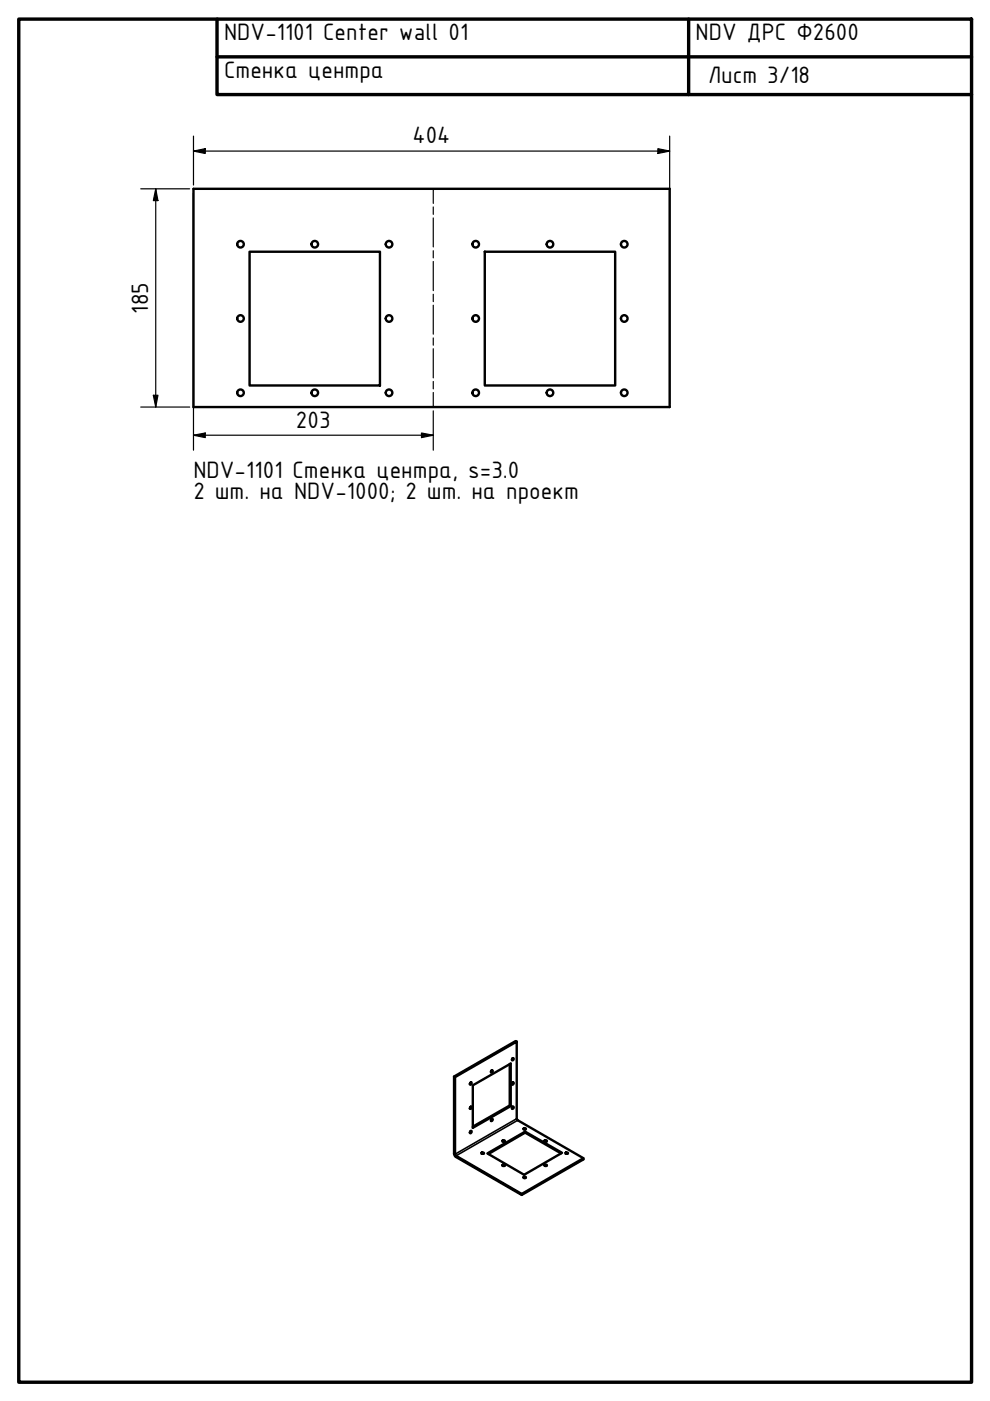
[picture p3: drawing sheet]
<svg xmlns="http://www.w3.org/2000/svg" width="210mm" height="297mm" viewBox="0 0 210 297" stroke-linecap="round" stroke-linejoin="round" font-family="sans-serif">
<!-- layer: Bend Centerline (ISO) -->
<path d="M91.9 40v3.1M91.9 43.9v1.6M91.9 46.2v6.2M91.9 53.2v1.5M91.9 55.4v6.2M91.9 62.4v1.6M91.9 64.7v6.2M91.9 71.7v1.5M91.9 73.9v6.2M91.9 80.9v1.6M91.9 83.2v3.1" fill="none" stroke="#000" stroke-width=".25"/>
<!-- layer: Visible (ISO) -->
<g fill="none" stroke="#000" stroke-width=".51">
<path d="M41 40h101v46.3h-101zM52.9 53.4h27.7v28.3h-27.7zM102.8 53.4h27.6v28.3h-27.6zM96.3 228.2l.2 .2 .1 16.6 14 8.1v.3l-14.2-8.4-.1-.4zM96.5 228.4l13.1-7.6v16.5l14.1 8.3v.2l-13.1 7.6M99.7 239.8h.2a.24 .24 0 0 1 .1 .3 .24 .24 0 0 1-.4 0zM99.7 229.6l.2-.1a.24 .24 0 0 1 .1 .3 .24 .24 0 0 1-.4 0zM99.8 234.7l-.2 .3M99.8 239.8l-.2 .3M99.8 229.5l-.2 .3M99.8 234.6h.1a.24 .24 0 0 1 .1 .4 .24 .24 0 0 1-.4 0zM104.3 226.9h.1a.25 .25 0 0 1 0 .3 .25 .25 0 0 1-.3 .1l.2-.4-.2 .3"/>
<path d="M104.3 237.2h.1a.25 .25 0 0 1 0 .3 .25 .25 0 0 1-.3 .1l.2-.4-.2 .3M108.1 225.6v8.8l.2 .1v-9l-8.1 4.6v9l8.1-4.6M108.1 234.4l-7.9 4.5M108.7 224.4l-.2 .3M108.7 234.7l-.2 .3M108.7 229.5h.1a.22 .22 0 0 1 .1 .3 .22 .22 0 0 1-.4 0l.2-.3-.2 .3M109.6 220.8l-.3-.1-13 7.5M111.1 239.5h.3M111.3 239.9l7.9 4.5-8.1 4.7-7.8-4.6 8-4.6v.2M102.1 244.4a.24 .24 0 0 1 .3-.1 .24 .24 0 0 1 .1 .3h-.4zM102.2 244.6h.3M106.5 247h.1a.24 .24 0 0 1 .3-.1 .24 .24 0 0 1 .1 .3 .29 .29 0 0 1-.3 0 .29 .29 0 0 1-.2-.2z"/>
<path d="M106.6 247.2h.4M106.6 242h.4M111.1 249.8h.3M115.5 247h.5a.23 .23 0 0 1-.3 .2 .23 .23 0 0 1-.2-.2zM115.5 241.8h.5a.24 .24 0 0 1-.3 .3 .24 .24 0 0 1-.2-.3zM115.5 247.2h.4M115.5 242h.4M119 244.5l-7.7-4.4-7.8 4.6M119.9 244.4a.25 .25 0 0 1 .3-.1 .25 .25 0 0 1 .2 .3 .27 .27 0 0 1-.3 .1 .27 .27 0 0 1-.2-.3zM120 244.6h.3M123.7 245.6l-13.1 7.5"/>
<circle cx="51" cy="51.8" r=".7"/>
<circle cx="66.7" cy="51.8" r=".7"/>
<circle cx="82.5" cy="51.8" r=".7"/>
<circle cx="100.9" cy="51.8" r=".7"/>
<circle cx="116.6" cy="51.8" r=".7"/>
<circle cx="132.4" cy="51.8" r=".7"/>
<circle cx="51" cy="67.5" r=".7"/>
<circle cx="82.5" cy="67.5" r=".7"/>
<circle cx="100.9" cy="67.5" r=".7"/>
<circle cx="132.4" cy="67.5" r=".7"/>
<circle cx="51" cy="83.3" r=".7"/>
<circle cx="66.7" cy="83.3" r=".7"/>
<circle cx="82.5" cy="83.3" r=".7"/>
<circle cx="100.9" cy="83.3" r=".7"/>
<circle cx="116.6" cy="83.3" r=".7"/>
<circle cx="132.4" cy="83.3" r=".7"/>
<circle cx="108.7" cy="234.9" r=".25"/>
<circle cx="108.7" cy="224.6" r=".25"/>
<circle cx="111.3" cy="239.3" r=".22"/>
<circle cx="106.8" cy="241.9" r=".22"/>
<circle cx="111.3" cy="249.6" r=".22"/>
</g>
<!-- layer: Visible Narrow (ISO) -->
<path d="M109.6 237.2l-13.1 7.5-.2-.1M109.8 237.5l-13.1 7.6v.2" fill="none" stroke="#000" stroke-width=".34"/>
<!-- layer: Border (ISO) -->
<path d="M4 4h202v289.1h-202zM46 4v16.1h160M46 12.1h160M146 4v16.1" fill="none" stroke="#000" stroke-width=".72"/>
<!-- layer: Dimension (ISO) -->
<g fill="none" stroke="#000" stroke-width=".25">
<path d="M41 32l2.5-.5v1zM41 32h101M41 28.9v10.3M139.5 31.5l2.5 .5-2.5 .5zM142 28.9v56.6M29.8 40h10.4M33 40l.5 2.5h-1zM33 40v46.3M41 40.8v54.6M29.8 86.3h10.4M32.5 83.8h1l-.5 2.5zM41 92.3l2.5-.5v1z"/>
<path d="M41 92.3h50.9M89.4 91.8l2.5 .5-2.5 .5zM91.9 87.1v8.3"/>
</g>
<path d="M41 32l2.5-.5v1zM139.5 31.5l2.5 .5-2.5 .5zM33 40l.5 2.5h-1zM32.5 83.8h1l-.5 2.5zM41 92.3l2.5-.5v1zM89.4 91.8l2.5 .5-2.5 .5z" fill="#000"/>
<g font-size="5.4">
<text x="47.5" y="8.5">NDV-1101 Center wall 01</text>
<text x="147.5" y="8.5">NDV ДРС Ф2600</text>
<text x="47.5" y="16.5">Стенка центра</text>
<text x="150.1" y="17.6">Лист 3/18</text>
<text x="87.5" y="30.4">404</text>
<text x="31.4" y="66.5" transform="rotate(-90 31.4 66.5)">185</text>
<text x="62.7" y="90.7">203</text>
<text x="41" y="101.3">NDV-1101 Стенка центра, s=3.0</text>
<text x="41" y="105.8">2 шт. на NDV-1000; 2 шт. на проект</text>
</g>
</svg>
